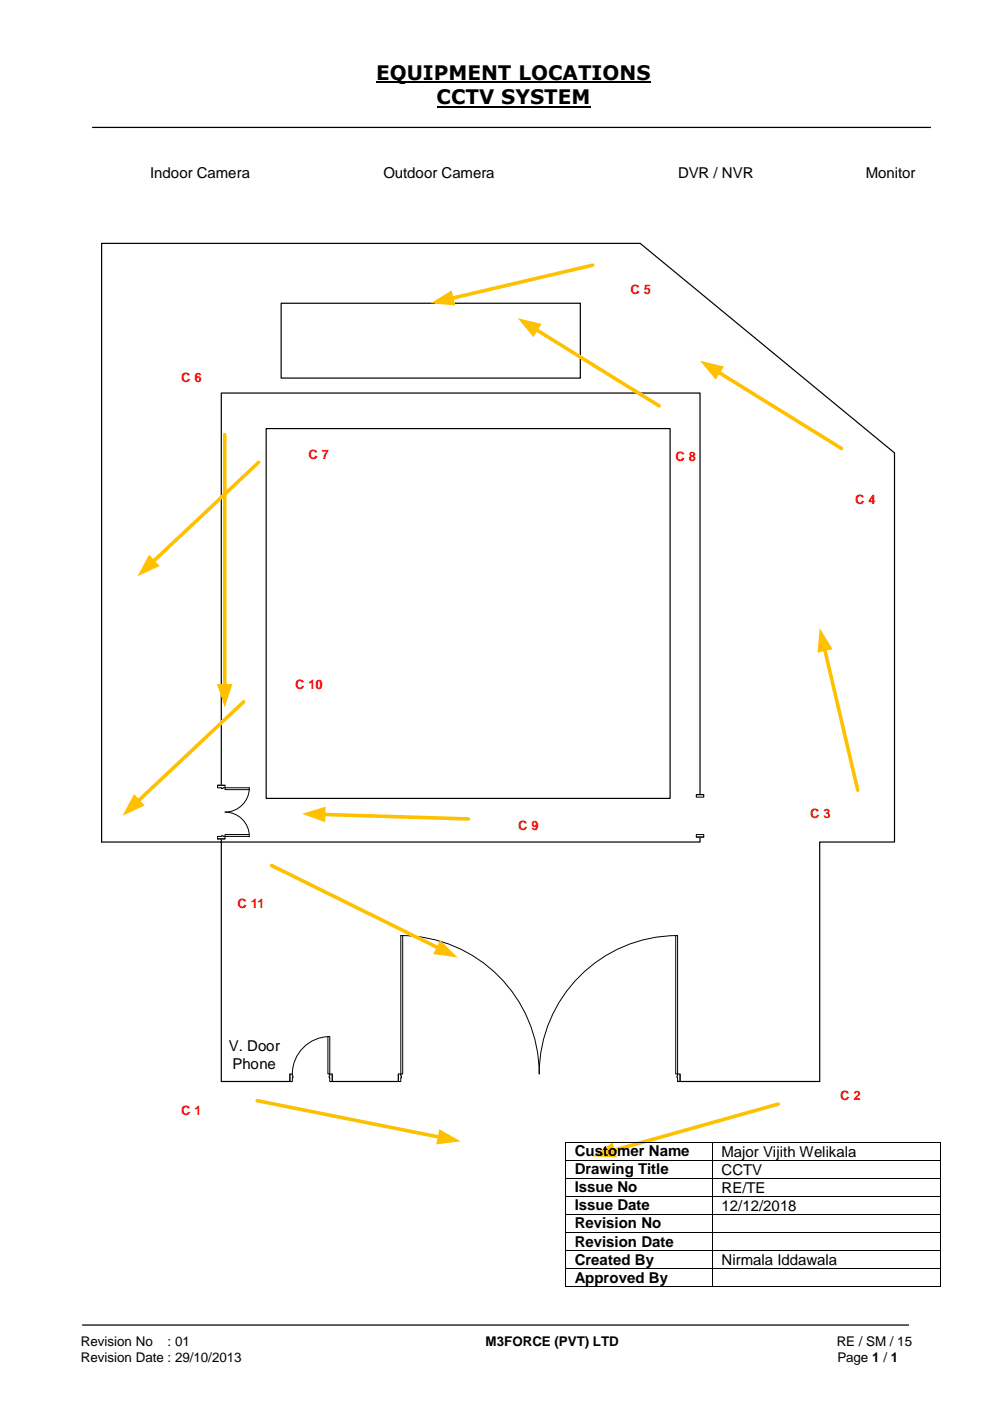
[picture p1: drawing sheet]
<svg xmlns="http://www.w3.org/2000/svg" width="210mm" height="297mm" viewBox="0 0 210 297" stroke-linecap="round" stroke-linejoin="round" font-family="sans-serif">
<path d="M79.7 17.4h58.2M92.6 22.6h32.6" fill="none" stroke="#000" stroke-width=".42"/>
<path d="M19.5 27h177.8M17.4 280.8h175.3" fill="none" stroke="#000" stroke-width=".26"/>
<path d="M62 229.2h-15.1v-50.7h-25.4v-126.9h114.2l53.9 44.4v82.5h-15.9v50.7M69.9 229.2h15.1" fill="none" stroke="#000" stroke-width=".25"/>
<path d="M61.4 227.6h9v1.7h-9z" fill-rule="evenodd" fill="#fff"/>
<path d="M61.4 227.6h9v1.7h-9z" fill="none" stroke="#fff" stroke-width=".21"/>
<path d="M69.9 227.6v1.6h.5v-1.6zM61.4 227.6h.6v1.6h-.6z" fill-rule="evenodd" fill="#fff"/>
<path d="M62 228v-.4h-.6v1.6h.6v-.8M69.9 228v-.4h.5v1.6h-.5v-.8" fill="none" stroke="#000" stroke-width=".21"/>
<path d="M69.8 228v.4h.1v-.4zM62 228h.1v.4h-.1z" fill-rule="evenodd" fill="#fff"/>
<path d="M69.9 219.7a7.9 7.9 0 0 0-7.9 7.9M61.4 227.6v1.6M62 228h.1v.4h-.1M69.9 228h-.1v.4h.1M70.4 227.6v1.6" fill="none" stroke="#000" stroke-width=".21"/>
<path d="M69.5 219.7h.4v7.9h-.4z" fill-rule="evenodd" fill="#fff"/>
<path d="M69.5 219.7h.4v7.9h-.4z" fill="none" stroke="#000" stroke-width=".21"/>
<path d="M84.4 227.6h59.8v1.7h-59.8z" fill-rule="evenodd" fill="#fff"/>
<path d="M84.4 227.6h59.8v1.7h-59.8z" fill="none" stroke="#fff" stroke-width=".21"/>
<path d="M143.6 227.6v1.6h.6v-1.6zM84.4 227.6h.6v1.6h-.6z" fill-rule="evenodd" fill="#fff"/>
<path d="M85 228v-.4h-.6v1.6h.6v-.8M143.6 228v-.4h.6v1.6h-.6v-.8" fill="none" stroke="#000" stroke-width=".21"/>
<path d="M143.5 228v.4h.1v-.4zM85 228h.1v.4h-.1z" fill-rule="evenodd" fill="#fff"/>
<path d="M85 198.3a29.3 29.3 0 0 1 29.3 29.3 29.3 29.3 0 0 1 29.3-29.3M84.4 227.6v1.6M85 228h.1v.4h-.1M143.6 228h-.1v.4h.1M144.2 227.6v1.6" fill="none" stroke="#000" stroke-width=".21"/>
<path d="M85 198.3h.4v29.3h-.4z" fill-rule="evenodd" fill="#fff"/>
<path d="M85 198.3h.4v29.3h-.4z" fill="none" stroke="#000" stroke-width=".21"/>
<path d="M143.2 198.3h.4v29.3h-.4z" fill-rule="evenodd" fill="#fff"/>
<path d="M143.2 198.3h.4v29.3h-.4z" fill="none" stroke="#000" stroke-width=".21"/>
<path d="M143.6 229.2h30.1" fill="none" stroke="#000" stroke-width=".25"/>
<path d="M165 234l-35.1 9.8" fill="none" stroke="#ffc000" stroke-width=".76"/>
<path d="M125.5 245.1l4.4-3 .9 3.2z" fill="#ffc000"/>
<path d="M54.5 233.3l38.7 7.7" fill="none" stroke="#ffc000" stroke-width=".76"/>
<path d="M93.1 239.3l4.5 2.6-5.1 .6z" fill="#ffc000"/>
<path d="M59.6 64.3h63.4v15.8h-63.4z" fill-rule="evenodd" fill="#fff"/>
<path d="M59.6 64.3h63.4v15.8h-63.4z" fill="none" stroke="#000" stroke-width=".25"/>
<path d="M125.6 56.2l-29.9 7" fill="none" stroke="#ffc000" stroke-width=".76"/>
<path d="M91.3 64.3l4.4-2.8 .8 3.2z" fill="#ffc000"/>
<path d="M46.9 83.3h101.5v95.2h-101.5z" fill-rule="evenodd" fill="#fff"/>
<path d="M46.9 83.3h101.5v95.2h-101.5z" fill="none" stroke="#000" stroke-width=".25"/>
<path d="M113.6 69.8l26.1 16.2" fill="none" stroke="#ffc000" stroke-width=".76"/>
<path d="M109.7 67.4l5.1 1.2-1.7 2.8z" fill="#ffc000"/>
<path d="M47.6 92.1v53.3" fill="none" stroke="#ffc000" stroke-width=".76"/>
<path d="M46 145h3.3l-1.7 4.9z" fill="#ffc000"/>
<path d="M56.4 90.8h85.6v78.4h-85.6z" fill-rule="evenodd" fill="#fff"/>
<path d="M56.4 90.8h85.6v78.4h-85.6z" fill="none" stroke="#000" stroke-width=".25"/>
<path d="M54.8 98l-22.4 21" fill="none" stroke="#ffc000" stroke-width=".76"/>
<path d="M31.6 117.6l2.3 2.4-4.8 2.1z" fill="#ffc000"/>
<path d="M57.6 183.4l35.3 17.5" fill="none" stroke="#ffc000" stroke-width=".76"/>
<path d="M93.3 199.3l3.7 3.6-5.2-.7z" fill="#ffc000"/>
<path d="M174.8 137.6l7 29.9" fill="none" stroke="#ffc000" stroke-width=".76"/>
<path d="M173.7 133.1l2.8 4.5-3.2 .7z" fill="#ffc000"/>
<path d="M152.2 78.9l26.2 16.1" fill="none" stroke="#ffc000" stroke-width=".76"/>
<path d="M148.4 76.5l5.1 1.2-1.8 2.8z" fill="#ffc000"/>
<path d="M46.1 166.4h1.7v11.4h-1.7z" fill-rule="evenodd" fill="#fff"/>
<path d="M46.1 166.4h1.7v11.4h-1.7z" fill="none" stroke="#fff" stroke-width=".21"/>
<path d="M46.1 177.3v.5h1.6v-.5zM46.1 166.4h1.6v.6h-1.6z" fill-rule="evenodd" fill="#fff"/>
<path d="M46.9 167h-.8v-.6h1.6v.6h-.4M46.9 177.3h-.8v.5h1.6v-.5h-.4" fill="none" stroke="#000" stroke-width=".21"/>
<path d="M46.9 177.1v.2h.4v-.2zM46.9 167h.4v.1h-.4z" fill-rule="evenodd" fill="#fff"/>
<path d="M46.1 166.4h1.6M46.1 177.8h1.6M46.9 167v.1h.4v-.1M46.9 177.3v-.2h.4v.2M52.9 167a5.2 5.2 0 0 1-5.2 5.1 5.2 5.2 0 0 1 5.2 5.2" fill="none" stroke="#000" stroke-width=".21"/>
<path d="M47.7 167h5.2v.4h-5.2z" fill-rule="evenodd" fill="#fff"/>
<path d="M47.7 167h5.2v.4h-5.2z" fill="none" stroke="#000" stroke-width=".21"/>
<path d="M47.7 176.9h5.2v.4h-5.2z" fill-rule="evenodd" fill="#fff"/>
<path d="M47.7 176.9h5.2v.4h-5.2z" fill="none" stroke="#000" stroke-width=".21"/>
<path d="M147.5 168.4h1.7v9h-1.7z" fill-rule="evenodd" fill="#fff"/>
<path d="M147.5 168.4h1.7v9h-1.7z" fill="none" stroke="#fff" stroke-width=".21"/>
<path d="M147.6 176.9v.5h1.6v-.5zM147.6 168.4h1.6v.5h-1.6z" fill-rule="evenodd" fill="#fff"/>
<path d="M147.6 168.4h1.6v.5h-1.6zM147.6 168.4h1.6M147.6 176.9h1.6v.5h-1.6zM147.6 177.4h1.6" fill="none" stroke="#000" stroke-width=".21"/>
<path d="M68.6 172.6l30.7 1" fill="none" stroke="#ffc000" stroke-width=".76"/>
<path d="M64 172.5l5-1.5-.1 3.3z" fill="#ffc000"/>
<path d="M51.7 148.7l-22.4 21.1" fill="none" stroke="#ffc000" stroke-width=".76"/>
<path d="M28.4 168.3l2.3 2.4-4.7 2.2z" fill="#ffc000"/>
<g fill="#000">
<path d="M119.8 242h.2v.2h-.2z" fill-rule="evenodd"/>
<path d="M119.8 242h.2v.2h-.2z" fill-rule="evenodd"/>
<path d="M119.8 245.8h.2v.2h-.2z" fill-rule="evenodd"/>
<path d="M119.8 249.6h.2v.2h-.2z" fill-rule="evenodd"/>
<path d="M119.8 253.5h.2v.2h-.2z" fill-rule="evenodd"/>
<path d="M119.8 257.3h.2v.2h-.2z" fill-rule="evenodd"/>
<path d="M151 242h.1v.2h-.1z" fill-rule="evenodd"/>
<path d="M151 245.8h.1v.2h-.1z" fill-rule="evenodd"/>
<path d="M151 249.6h.1v.2h-.1z" fill-rule="evenodd"/>
<path d="M151 253.5h.1v.2h-.1z" fill-rule="evenodd"/>
<path d="M151 257.3h.1v.2h-.1z" fill-rule="evenodd"/>
<path d="M199.2 242h.2v.2h-.2z" fill-rule="evenodd"/>
<path d="M199.2 242h.2v.2h-.2z" fill-rule="evenodd"/>
<path d="M199.2 245.8h.2v.2h-.2z" fill-rule="evenodd"/>
<path d="M199.2 249.6h.2v.2h-.2z" fill-rule="evenodd"/>
<path d="M199.2 253.5h.2v.2h-.2z" fill-rule="evenodd"/>
<path d="M199.2 257.3h.2v.2h-.2z" fill-rule="evenodd"/>
<path d="M119.8 261.1h.2v.2h-.2z" fill-rule="evenodd"/>
<path d="M119.8 265h.2v.1h-.2z" fill-rule="evenodd"/>
<path d="M119.8 268.8h.2v.1h-.2z" fill-rule="evenodd"/>
<path d="M119.8 272.6h.2v.2h-.2z" fill-rule="evenodd"/>
<path d="M119.8 272.6h.2v.2h-.2z" fill-rule="evenodd"/>
<path d="M151 261.1h.1v.2h-.1z" fill-rule="evenodd"/>
<path d="M151 265h.1v.1h-.1z" fill-rule="evenodd"/>
<path d="M151 268.8h.1v.1h-.1z" fill-rule="evenodd"/>
<path d="M151 272.6h.1v.2h-.1z" fill-rule="evenodd"/>
<path d="M199.2 261.1h.2v.2h-.2z" fill-rule="evenodd"/>
<path d="M199.2 265h.2v.1h-.2z" fill-rule="evenodd"/>
<path d="M199.2 268.8h.2v.1h-.2z" fill-rule="evenodd"/>
<path d="M199.2 272.6h.2v.2h-.2z" fill-rule="evenodd"/>
<path d="M199.2 272.6h.2v.2h-.2z" fill-rule="evenodd"/>
</g>
<g fill="none" stroke="#000" stroke-width=".21">
<path d="M119.9 242.2v3.6M119.9 246v3.6M119.9 249.8v3.7M119.9 253.7v3.6M119.9 257.5v3.6M120 242.1h31M120 245.9h31M120 249.7h31M120 253.6h31M120 257.4h31M151 242.2v3.6M151 246v3.6"/>
<path d="M151 249.8v3.7M151 253.7v3.6M151 257.5v3.6M151.1 242.1h48.1M151.1 245.9h48.1M151.1 249.7h48.1M151.1 253.6h48.1M151.1 257.4h48.1M199.3 242.2v3.6M199.3 246v3.6M199.3 249.8v3.7M199.3 253.7v3.6"/>
<path d="M199.3 257.5v3.6M119.9 261.3v3.7M119.9 265.1v3.7M119.9 268.9v3.7M120 261.2h31M120 265h31M120 268.9h31M120 272.7h31M151 261.3v3.7M151 265.1v3.7M151 268.9v3.7M151.1 261.2h48.1"/>
<path d="M151.1 265h48.1M151.1 268.9h48.1M151.1 272.7h48.1M199.3 261.3v3.7M199.3 265.1v3.7M199.3 268.9v3.7"/>
</g>
<g font-size="4.2">
<text x="79.7" y="16.9">EQUIPMENT LOCATIONS</text>
<text x="92.6" y="22.1">CCTV SYSTEM</text>
</g>
<g font-size="3.2">
<text x="31.8" y="37.7">Indoor Camera</text>
<text x="81.3" y="37.7">Outdoor Camera</text>
<text x="143.7" y="37.7">DVR / NVR</text>
<text x="183.6" y="37.7">Monitor</text>
<text x="48.5" y="222.7">V. Door</text>
<text x="49.3" y="226.5">Phone</text>
<text x="121.8" y="245.1">Customer Name</text>
<text x="152.9" y="245.1">Major Vijith Welikala</text>
<text x="121.8" y="248.9">Drawing Title</text>
<text x="152.9" y="249">CCTV</text>
<text x="121.8" y="252.7">Issue No</text>
<text x="121.8" y="256.5">Issue Date</text>
<text x="152.9" y="252.8">RE/TE</text>
<text x="152.9" y="256.6">12/12/2018</text>
<text x="121.8" y="260.3">Revision No</text>
<text x="121.8" y="264.2">Revision Date</text>
<text x="121.8" y="268">Created By</text>
<text x="152.9" y="268.1">Nirmala Iddawala</text>
<text x="121.8" y="271.9">Approved By</text>
</g>
<g font-size="2.8" fill="#f00">
<text x="143.2" y="97.7">C 8</text>
<text x="62.6" y="146">C 10</text>
</g>
<g font-size="2.8">
<text x="17.1" y="285.4">Revision No</text>
<text x="35.5" y="285.4">: 01</text>
<text x="102.9" y="285.4">M3FORCE (PVT) LTD</text>
<text x="177.4" y="285.4">RE / SM / 15</text>
<text x="17.1" y="288.6">Revision Date : 29/10/2013</text>
<text x="177.5" y="288.6">Page 1 / 1</text>
</g>
<g font-size="2.7" fill="#f00">
<text x="133.6" y="62.3">C 5</text>
<text x="38.4" y="81">C 6</text>
<text x="65.4" y="97.2">C 7</text>
<text x="181.3" y="106.8">C 4</text>
<text x="171.8" y="173.4">C 3</text>
<text x="109.8" y="175.9">C 9</text>
<text x="50.3" y="192.5">C 11</text>
<text x="178.1" y="233.1">C 2</text>
<text x="38.4" y="236.2">C 1</text>
</g>
</svg>
